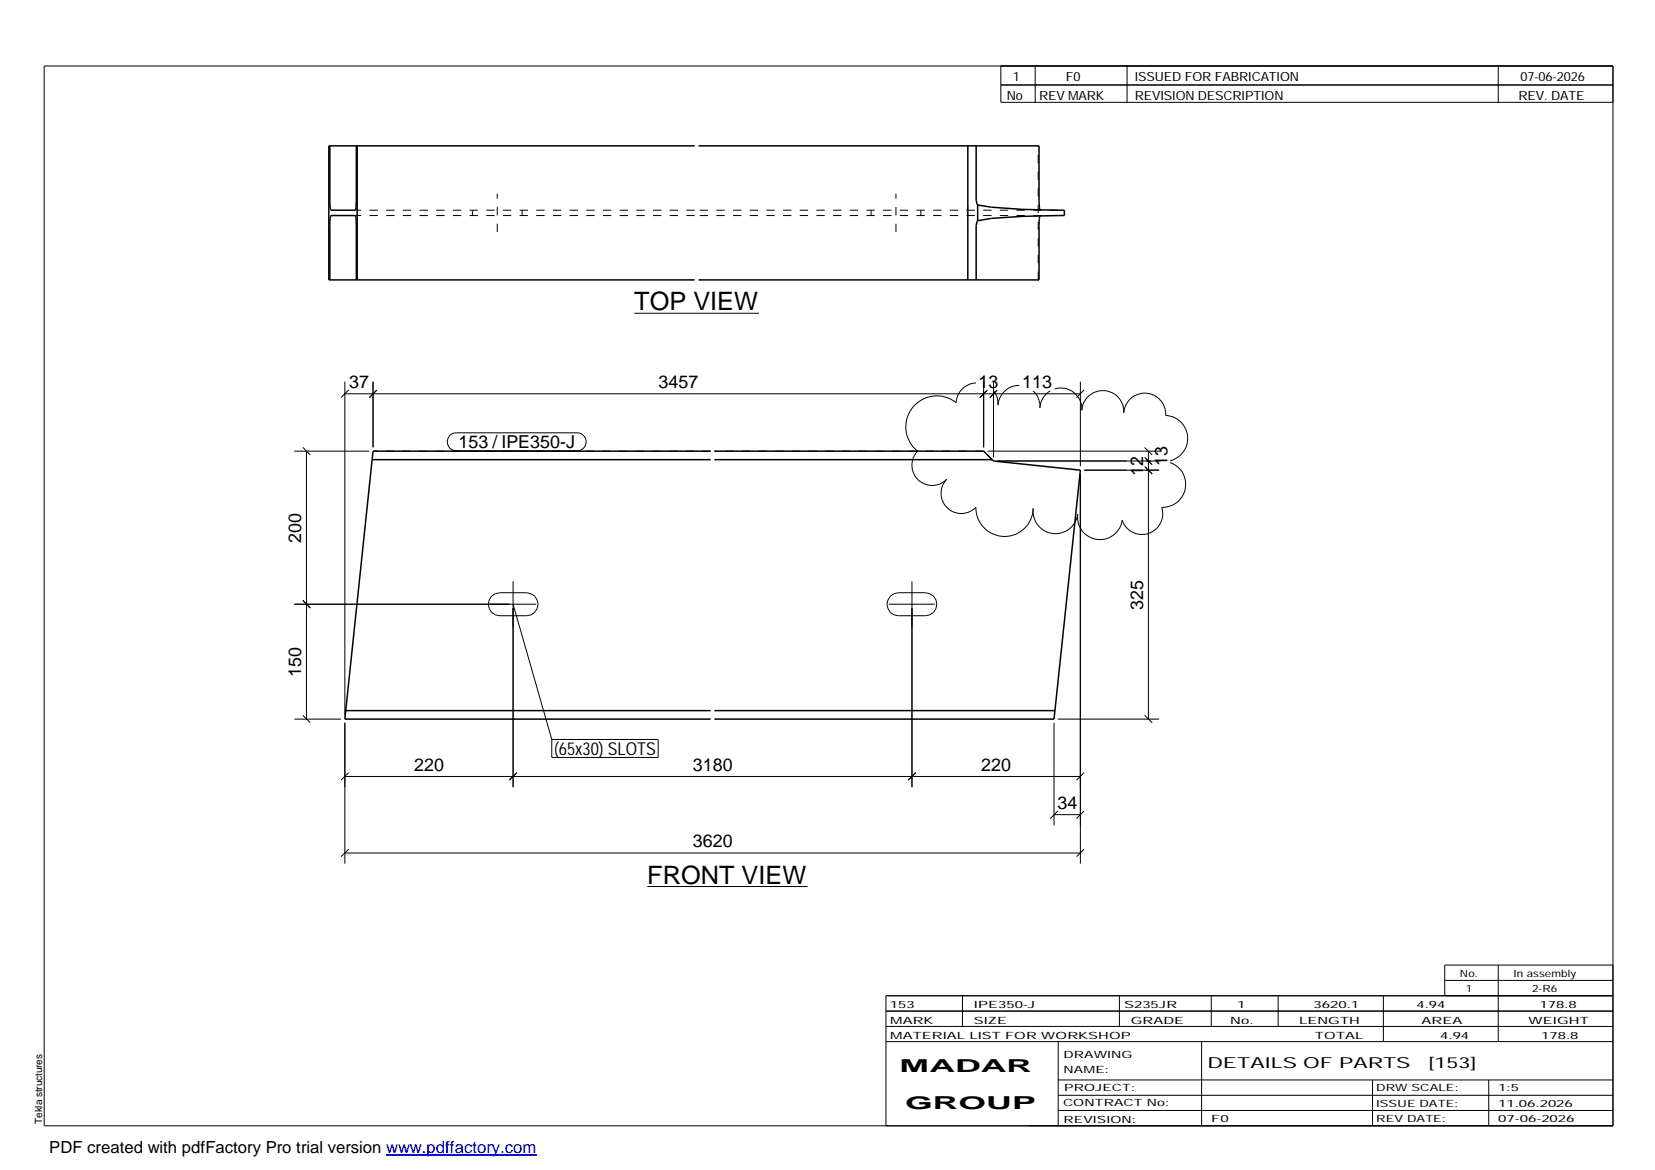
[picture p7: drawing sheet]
<svg xmlns="http://www.w3.org/2000/svg" width="420mm" height="297mm" viewBox="0 0 420 297" stroke-linecap="round" stroke-linejoin="round" font-family="sans-serif">
<g fill="none" stroke="#000" stroke-width=".25">
<path d="M11.2 16.7h398.3v269.1h-398.3zM254.1 16.7v9.3h155.4M262.8 16.7v9.3M286.1 16.7v9.3M380.4 16.7v9.3M254.1 21.6h155.4M161 79.5h31.7M87.5 96.9v84.7M87.5 100h186.8M88.5 99l-1.9 2M94.7 96.9v16.7M95.7 99l-1.9 2"/>
<path d="M247.8 97.2a5.3 5.3 0 0 0-5.1 5 7.9 7.9 0 0 0-11 1.3 7.9 7.9 0 0 0 1.3 11 5.1 5.1 0 0 0 .1 7.3 5.1 5.1 0 0 0 7.2-.1 5.1 5.1 0 0 0 .2 7.2 5.1 5.1 0 0 0 7.2-.1 7.3 7.3 0 0 0 7.2 7.4 7.3 7.3 0 0 0 7.4-7.1 5.7 5.7 0 0 0 4.9 6.4 5.7 5.7 0 0 0 6.4-5 5.7 5.7 0 0 0 4.9 6.4 5.7 5.7 0 0 0 6.4-4.8 5.3 5.3 0 0 0 6.6 3.4 5.3 5.3 0 0 0 3.4-6.7 5.9 5.9 0 0 0 6-4.8 5.9 5.9 0 0 0-3.8-6.6M249.7 96.9v16.7M250.7 99l-1.9 2M252.2 96.9v19.2M253.2 99l-1.9 2M258.8 97.9a5.3 5.3 0 0 0-5.4 5 4.8 4.8 0 0 0-1.2-3.6M262.3 99.3a5.3 5.3 0 0 1 1.7 4.2 5.4 5.4 0 0 1 2.6-4.2M267.7 98.7a5.4 5.4 0 0 1 7 5.5 5.3 5.3 0 0 1 5.6-5 5.3 5.3 0 0 1 5 5.6 5.3 5.3 0 0 1 5.7-5 5.3 5.3 0 0 1 5 5.7 5.8 5.8 0 0 1 5.5 5.2 5.8 5.8 0 0 1-4.4 6.3M274.3 96.9v21.5M275.2 99l-1.9 2M74.7 114.5h19M76.9 113.6l1.9 1.9"/>
<path d="M77.8 114.5v68.1M114.2 110.6l.8-.5 .8-.2h30.7a2.29 2.29 0 0 1 2.3 2.3 2.29 2.29 0 0 1-2.3 2.3h-30.7a2.3 2.3 0 0 1-2.1-1.5 2.3 2.3 0 0 1 .5-2.4zM250.7 114.5h43.9M253.2 117h41.4M275.3 119.4h19M290.6 118.4l1.9 1.9-1.7-1.7M290.6 116.1l1.7 1.7M290.6 113.6l1.9 1.9M290.8 116.3l1.7 1.7M291.5 114.5v68.1M274.3 120.3v99M74.7 153.4h61.4"/>
<path d="M76.9 152.4l1.9 2M124.8 151.3l1-.6 1.1-.2h6.8a2.92 2.92 0 0 1 2.9 2.9 2.92 2.92 0 0 1-2.9 2.9h-6.8a2.95 2.95 0 0 1-2.7-1.8 2.95 2.95 0 0 1 .6-3.2zM130.3 147.6v52.2M130.3 153.4l9.8 34.3M225.7 153.4h11.6M226.1 151.3l.9-.6 1.1-.2h6.8a2.92 2.92 0 0 1 2.9 2.9 2.92 2.92 0 0 1-2.9 2.9h-6.8a2.93 2.93 0 0 1-2.7-1.8 2.93 2.93 0 0 1 .7-3.2zM231.5 147.6v52.2M74.7 182.6h11.9M76.9 181.6l1.9 1.9M87.5 183.5v35.8M87.5 197.1h186.8M88.5 196.2l-1.9 1.9"/>
<path d="M131.2 196.2l-1.9 1.9M140.1 187.7h27v4.6h-27zM232.5 196.2l-2 1.9M267.6 183.5v26M268.6 182.6h25.7M275.2 196.2l-1.9 1.9M290.6 181.6l1.9 1.9M87.5 216.6h186.8M88.5 215.6l-1.9 1.9M267.6 206.8h6.7M268.6 205.9l-1.9 1.9M275.2 215.6l-1.9 1.9"/>
<path d="M275.2 205.9l-1.9 1.9M164.3 225.1h40.7M224.9 256.7h184.6M244.3 252.8v7.8M284.2 252.8v7.8M307.5 252.8v7.8M324.5 252.8v7.8M351.2 252.8v11.6M366.8 248.9h42.7M380.4 245v19.4M409.5 245h-42.7v7.8M409.5 252.8h-184.6v33"/>
<path d="M224.9 264.4h184.6M224.9 260.6h184.6M268.6 264.4v21.4M268.6 274.2h140.9M268.6 278.1h140.9M305.1 264.4v21.4M348.4 274.2v11.6M378 274.2v11.6M268.6 281.9h140.9"/>
</g>
<g fill="none" stroke="#000" stroke-width=".38">
<path d="M83.7 37v14.8l.3 1.6h6.2l.1-.2 .2-2.4v-13.8M90.7 37v34.1M176.4 37h-92.9v34.1h92.9M177.3 37h86.5v13.8l.2 2.5M245.7 37v34.1M247.8 37v13.8l.4 1.3M248.2 52.1v3.9M248.2 56l-.4 1.3v13.8M248.2 52.1a142 142 0 0 0 22 1.3v1.3l-10.7 .2-7.8 .5-3.5 .6M264 54.8l-.2 2.5v13.8h-86.5M83.7 71.1v-14.8l.3-1.6h6.2l.1 .2 .2 2.4v13.8M94.5 116.7h85.9"/>
<path d="M180.4 114.5h-85.7l-7.2 68.1h92.9M181.4 114.5h68.3l2.5 2.5 22.1 2.4-6.7 63.2h-86.2M181.4 116.7h70.5M87.8 180.4h92.6M181.4 180.4h86.4"/>
</g>
<g fill="none" stroke="#000" stroke-width=".25" stroke-dasharray="2.1 2.1" stroke-linecap="butt">
<path d="M119.9 53.4v1.3M126.2 58.9v-9.7M132.5 53.4v1.3M176.4 53.4h-86.2M176.4 54.7h-86.2M221.1 53.4v1.3M227.5 58.9v-9.7M233.8 53.4v1.3M264 54.8l.1-.1M264.1 53.4l-.1-.1M268.6 53.4h-91.3M268.6 54.7h-91.3"/>
<path d="M263.6 71.1v-34.1M263.8 71.1h-.2M180.4 114.5h-85.7M249.7 114.5h-68.3M251.9 116.7l-2.2-2.2"/>
</g>
<path d="M98 293.3h38.2" fill="none" stroke="#00f" stroke-width=".3"/>
<g font-size="6.4">
<text x="161" y="78.8">TOP VIEW</text>
<text x="164.3" y="224.3">FRONT VIEW</text>
</g>
<g font-size="4.5">
<text x="88.6" y="98.6">37</text>
<text x="167.2" y="98.6">3457</text>
<text x="248.5" y="98.6">13</text>
<text x="259.5" y="98.6">113</text>
<text x="116.4" y="113.9">153 / IPE350-J</text>
<text x="296.4" y="118.3" transform="rotate(-90 296.4 118.3)">13</text>
<text x="290.2" y="120.7" transform="rotate(-90 290.2 120.7)">12</text>
<text x="76.5" y="137.8" transform="rotate(-90 76.5 137.8)">200</text>
<text x="290.2" y="154.8" transform="rotate(-90 290.2 154.8)">325</text>
<text x="76.5" y="171.8" transform="rotate(-90 76.5 171.8)">150</text>
<text x="140.7" y="191.7">(65x30) SLOTS</text>
<text x="105.1" y="195.7">220</text>
<text x="175.9" y="195.7">3180</text>
<text x="249.1" y="195.7">220</text>
<text x="268.4" y="205.4">34</text>
<text x="175.9" y="215.1">3620</text>
<text x="228.4" y="272.3">MADAR</text>
<text x="229.8" y="281.6">GROUP</text>
</g>
<text font-size="4.2" x="12.5" y="292.7">PDF created with pdfFactory Pro trial version www.pdffactory.com</text>
<g font-size="3.9">
<text x="306.5" y="271.3">DETAILS OF PARTS</text>
<text x="362.7" y="271.3">[153]</text>
</g>
<g font-size="3.2">
<text x="257.1" y="20.5">1</text>
<text x="270.6" y="20.5">F0</text>
<text x="288.1" y="20.5">ISSUED FOR FABRICATION</text>
<text x="386" y="20.5">07-06-2026</text>
<text x="255.6" y="25.5">No</text>
<text x="263.8" y="25.5">REV MARK</text>
<text x="288.1" y="25.5">REVISION DESCRIPTION</text>
<text x="385.5" y="25.5">REV. DATE</text>
</g>
<g font-size="2.5">
<text x="370.6" y="247.9">No.</text>
<text x="372.1" y="251.8">1</text>
<text x="384.3" y="247.9">In assembly</text>
<text x="389" y="251.8">2-R6</text>
<text x="225.9" y="255.9">153</text>
<text x="247.3" y="255.9">IPE350-J</text>
<text x="285.4" y="255.9">S235JR</text>
<text x="314.1" y="255.9">1</text>
<text x="333.5" y="255.9">3620.1</text>
<text x="359.6" y="255.9">4.94</text>
<text x="390.8" y="255.9">178.8</text>
<text x="226" y="263.7">MATERIAL LIST FOR WORKSHOP</text>
<text x="226" y="259.9">MARK</text>
<text x="247.2" y="259.9">SIZE</text>
<text x="287.1" y="259.9">GRADE</text>
<text x="312.3" y="259.9">No.</text>
<text x="329.8" y="259.9">LENGTH</text>
<text x="333.8" y="263.7">TOTAL</text>
<text x="360.9" y="259.9">AREA</text>
<text x="365.6" y="263.7">4.94</text>
<text x="388.1" y="259.9">WEIGHT</text>
<text x="391.3" y="263.7">178.8</text>
<text x="270" y="268.5">DRAWING</text>
<text x="270" y="272.5">NAME:</text>
<text x="269.9" y="280.9">CONTRACT No:</text>
<text x="270.2" y="277">PROJECT:</text>
<text x="349.4" y="277.1">DRW SCALE:</text>
<text x="349.4" y="281">ISSUE DATE:</text>
<text x="380.4" y="277.1">1:5</text>
<text x="380.4" y="281">11.06.2026</text>
<text x="10.7" y="285.4" transform="rotate(-90 10.7 285.4)">Tekla structures</text>
<text x="270" y="285">REVISION:</text>
<text x="307.5" y="284.8">F0</text>
<text x="349.4" y="284.8">REV DATE:</text>
<text x="380.4" y="284.8">07-06-2026</text>
</g>
</svg>
